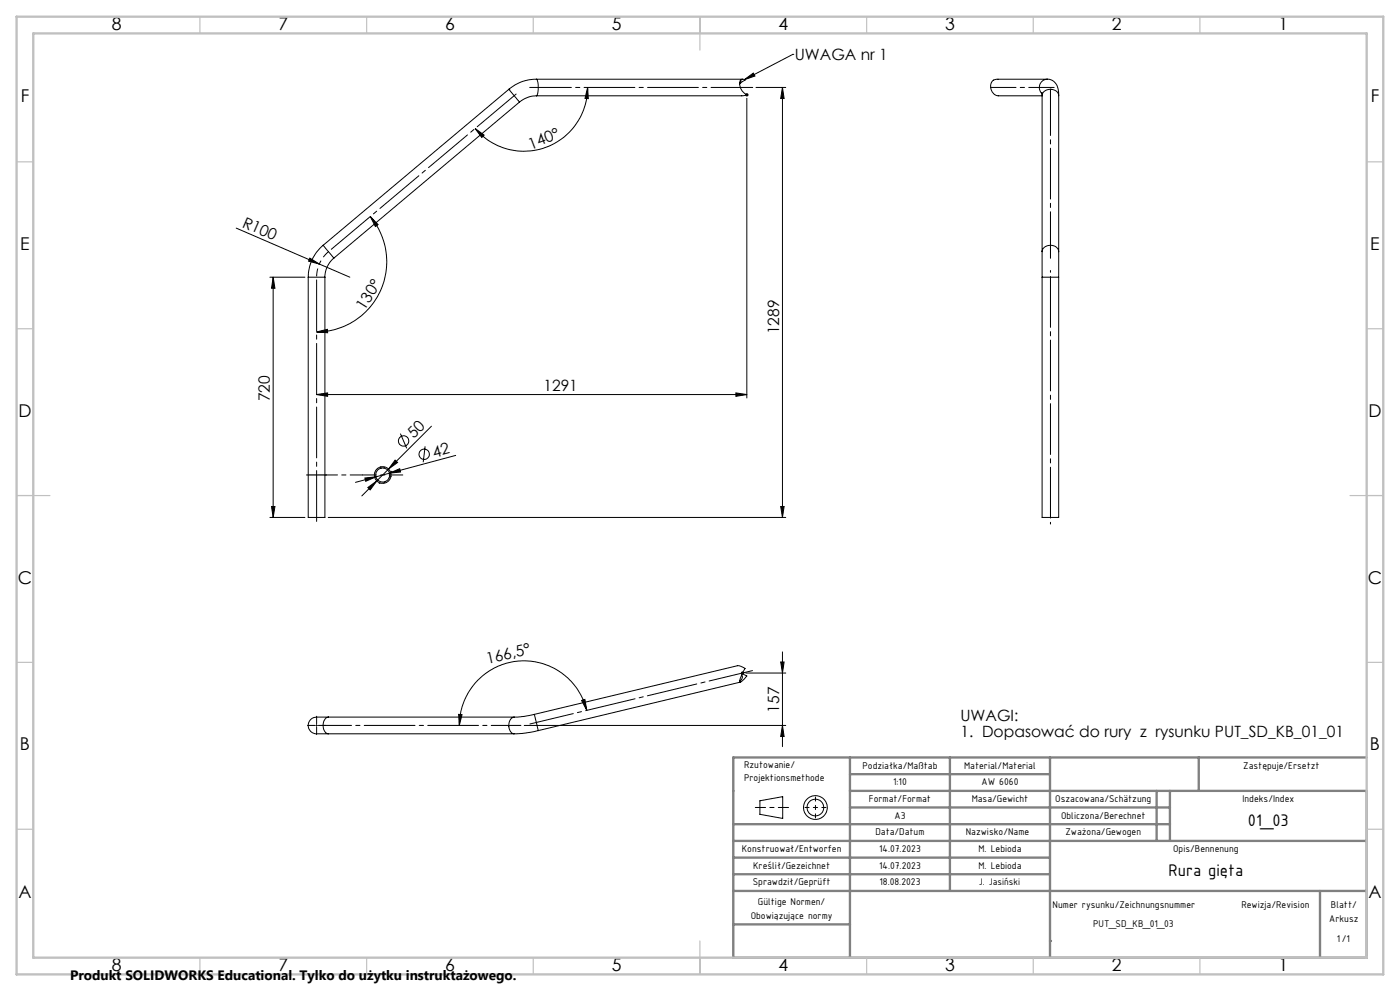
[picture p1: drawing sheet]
<svg xmlns="http://www.w3.org/2000/svg" width="420mm" height="297mm" viewBox="0 0 420 297" stroke-linecap="round" stroke-linejoin="round" font-family="sans-serif">
<g fill="none" stroke="#000" stroke-width=".3">
<path d="M237.8 16.3h.1M237.8 16.3l-14.5 7.6M142.6 38.5l2.6 2-.7 .7zM152.6 26.8l3.3 3.8M152.6 26.8h.1M152.6 26.8l-55.7 46.7M155.9 30.6l-55.7 46.8M160.9 23.7a12.5 12.5 0 0 0-8.3 3.1M160.9 28.7h-.1a8.5 8.5 0 0 0-4.9 1.9M160.9 23.7a5.7 5.7 0 0 1 0 5M160.9 23.7h61.9M176.3 26.2l.2 3.4-1-.1z"/>
<path d="M176.3 26.2a19.1 19.1 0 0 1-12.6 18 19.1 19.1 0 0 1-21.1-5.7M221.9 25.2l1.6-1.2a1.16 1.16 0 0 0-1.4 .2 1.16 1.16 0 0 0-.1 1.5 3.8 3.8 0 0 0 2 2.7l-1.2 .3h-61.9M222.1 24.2l.2 .1-.4 .6M223.3 23.9l2.7-2 .5 .9zM223.6 28.4h1M223.7 28.1l.7 .7M224 29.5v89.8M224 27.9v1M224.4 28.1l-.7 .7M226.8 26.2h8.9M234.7 26.2v128.9M234.7 26.2l.5 3.3h-1z"/>
<path d="M312.5 27.7l.1 1M312.6 28.7a2.57 2.57 0 0 1 2.5-1.9 2.57 2.57 0 0 1 2.5 1.9M312.6 28.7v46.7M314.2 23.7a3.7 3.7 0 0 1 3.4 4.3v.7M314.2 23.7h-14.8a2.34 2.34 0 0 0-2.2 1.6 2.34 2.34 0 0 0 .7 2.6l.4 .4 1.1 .4h13.2M314.2 23.7a2.5 2.5 0 0 0-2.3 1.7 2.5 2.5 0 0 0 .7 2.7M317.6 28.7v46.7M70.9 68.4l34.1 14.7M93 77.4l2.8 1.7-3.2-.8zM96.9 73.5a12.4 12.4 0 0 0-4.4 9.6M96.9 73.5l3.3 3.9M100.2 77.4a7.5 7.5 0 0 0-2.7 5.7"/>
<path d="M111.1 64.9l2.3 2.4-.8 .6zM111.1 64.9a21 21 0 0 1 3 22.4 21 21 0 0 1-19.1 12.2M312.6 75.4v7.7M312.6 75.4a2.58 2.58 0 0 1 2.5-1.9 2.58 2.58 0 0 1 2.5 1.9M317.6 75.4v7.7M81 83.1h10.5M82 83.1v72M82 83.1l.5 3.3h-1zM92.5 83.1v72h5v-72M92.5 83.1h5M95 99.5l3.2-.8 .1 1zM312.6 83.1v72h5v-72"/>
<path d="M312.6 83.1h5M95 118.2l3.3-.4v1zM95 118.2h129M220.8 117.8l3.2 .4-3.2 .6zM118.5 137.9l.8 .7-2.7 2zM120.1 130l1.9 4.4M127.5 133.8l-.5 4.7M129.4 127.7l-12.8 12.9M136.7 136.5l-23.9 6.4M81 155.1h10.5M81.5 151.8h1l-.5 3.3zM98.5 155.1h137.2"/>
<path d="M109.5 143.3l3.3-.4-3.1 1.3zM110.3 146.1l2.7-2-1.9 2.7zM112.8 142.9l-6.2 1.7M113 143.9h.1M113 144.1l-4.5 4.5M113.7 144.8h.1M115.4 140.1l-.3 .2M115.6 144.3l-.5 .5M116.6 140.6l-3.6 3.5M116.8 143.1l-.1 .1M116.8 141.8l3.1-1.3 .3 1zM117.1 142.8h.1"/>
<path d="M117.3 141.3h.1M234.2 151.8h1l-.5 3.3zM234.2 198.4h1l-.5 3.3zM234.7 195.4v28.4M94.7 217.4h.5M95 217.2v.5M98.5 214.9h-1.3a5 5 0 0 0-4.2 1 2.63 2.63 0 0 0 0 3.1 2.63 2.63 0 0 0 2.9 .9h2.6M98.5 214.9a2.76 2.76 0 0 0-1.2 4.1l.4 .6 .8 .3M98.5 214.9h55.7M98.5 219.9h55.7M137.6 214.1l1 .1-.8 3.2zM154.2 214.9a2.83 2.83 0 0 0-.1 5h.1"/>
<path d="M157.3 217.4h78.4M160.3 214.1l-3.3 .6-2.8 .2M160.3 214.1l1.2 4.9M161.5 219l-3.7 .7-3.6 .2M174.5 209.9l1-.3 .5 3.3zM176 212.9a19.4 19.4 0 0 0-21.1-14.7 19.4 19.4 0 0 0-17.1 19.2M222.1 204.4l-60.6 14.6M222.3 201.7h1M222.4 201.4l.7 .7M222.5 202.3a1.2 1.2 0 0 1-.6 1.7M222.7 201.9l1.3 .7-.5 .7a2.01 2.01 0 0 1-1.5 1.1l.1-1.1 1.4-3-1.2-.6-1-.2-61 14.6M222.8 201.2v1"/>
<path d="M223.1 201.4l-.7 .7M223.8 201.7h11.9M234.7 217.4l.5 3.3h-1zM228 240l6.8-1.2v6.5l-6.8-1.3z"/>
<circle cx="121.1" cy="132.2" r="1.56"/>
<circle cx="127.3" cy="136.1" r="1.56"/>
<circle cx="114.8" cy="142.4" r="2.09"/>
<circle cx="114.8" cy="142.4" r="2.49"/>
<circle cx="244.6" cy="242" r="3.6"/>
<circle cx="244.6" cy="242" r="2.49"/>
</g>
<path d="M98.6 75.3a10 10 0 0 0-3.6 7.5" fill="none" stroke="#000" stroke-width=".3" stroke-dasharray="15.2 1.3 1.3 1.3" stroke-dashoffset="12.9" stroke-linecap="butt"/>
<path d="M108.8 142.3h12" fill="none" stroke="#000" stroke-width=".3" stroke-dasharray="15.2 1.3 1.3 1.3" stroke-dashoffset="11.1"/>
<path d="M97.5 142.3h11.3" fill="none" stroke="#000" stroke-width=".3" stroke-dasharray="15.2 1.3 1.3 1.3" stroke-dashoffset="11.5"/>
<path d="M316.2 26.2h-19" fill="none" stroke="#000" stroke-width=".3" stroke-dasharray="15.2 1.3 1.3 1.3" stroke-dashoffset="7.6"/>
<path d="M315.1 77.4v-50.7" fill="none" stroke="#000" stroke-width=".3" stroke-dasharray="15.2 1.3 1.3 1.3" stroke-dashoffset="1.3"/>
<path d="M315.1 157.1v-76" fill="none" stroke="#000" stroke-width=".3" stroke-dasharray="15.2 1.3 1.3 1.3" stroke-dashoffset="-1.8"/>
<path d="M158.9 26.2h66.9" fill="none" stroke="#000" stroke-width=".3" stroke-dasharray="15.2 1.3 1.3 1.3" stroke-dashoffset="2.7"/>
<path d="M98.4 75.5l57.4-48.1" fill="none" stroke="#000" stroke-width=".3" stroke-dasharray="15.2 1.3 1.3 1.3" stroke-dashoffset="-1.3"/>
<path d="M95 157.1v-74" fill="none" stroke="#000" stroke-width=".3" stroke-dasharray="15.2 1.3 1.3 1.3" stroke-dashoffset="-.8"/>
<path d="M159 217l66.8-16" fill="none" stroke="#000" stroke-width=".3" stroke-dasharray="15.2 1.3 1.3 1.3" stroke-dashoffset="1.9"/>
<path d="M96.6 217.4h59.7" fill="none" stroke="#000" stroke-width=".3" stroke-dasharray="15.2 1.3 1.3 1.3" stroke-dashoffset="6.3"/>
<path d="M94.5 217.4h-2.3M95 216.9v-2.2M95 217.9v2.3M95.5 217.4h2.2" fill="none" stroke="#000" stroke-width=".3" stroke-dasharray="15.2 1.3 1.3 1.3"/>
<path d="M92 142.3h6" fill="none" stroke="#000" stroke-width=".35" stroke-dasharray="6.3 1.3 1.3 1.3 1.3 1.3"/>
<path d="M244.6 238.9v6.2M241.5 242h6.3" fill="none" stroke="#000" stroke-width=".3" stroke-dasharray="15.2 1.3 1.3 1.3" stroke-dashoffset="14"/>
<path d="M226.6 242h10" fill="none" stroke="#000" stroke-width=".3" stroke-dasharray="15.2 1.3 1.3 1.3" stroke-dashoffset="12.2"/>
<g fill="none" stroke="#808080" stroke-width=".7">
<path d="M255 227v60M255 232h60M285 227v40M315 227v60M347 237v15M351 237v15M359.6 227v10M410 227h-190v60h190v-50h-155M220 247h131M220 252h190M220 257h95M255 242h96"/>
<path d="M220 262h95M220 267h190M220 277h35M396 267v20M315 282h.1"/>
</g>
<g fill="none" stroke="#c0c0c0" stroke-width=".35">
<path d="M60 5v5M110 5v5M160 5v5M210 5v10M260 5v5M310 5v5M360 5v5M5 48.5h5M410 48.5h5M5 98.5h5M410 98.5h5M5 148.5h10"/>
<path d="M405 148.5h10M5 198.5h5M410 198.5h5M5 248.5h5M410 248.5h5M60 287v5M110 287v5M160 287v5M210 282v10M260 287v5M310 287v5M360 287v5"/>
</g>
<path d="M5 5h410v287h-410zM10 10h400v277h-400z" fill="none" stroke="#c0c0c0" stroke-width=".7"/>
<g fill="#000">
<path d="M223.3 23.9l2.7-2 .5 .9zM93 77.4l2.8 1.7-3.2-.8z"/>
<path d="M142.6 38.5l2.6 2-.7 .7zM176.3 26.2l.2 3.4-1-.1z"/>
<path d="M82 83.1l.5 3.3h-1zM81.5 151.8h1l-.5 3.3z"/>
<path d="M95 99.5l3.2-.8 .1 1zM111.1 64.9l2.3 2.4-.8 .6z"/>
<path d="M220.8 117.8l3.2 .4-3.2 .6zM95 118.2l3.3-.4v1z"/>
<path d="M109.5 143.3l3.3-.4-3.1 1.3zM116.8 141.8l3.1-1.3 .3 1z"/>
<path d="M110.3 146.1l2.7-2-1.9 2.7zM118.5 137.9l.8 .7-2.7 2z"/>
<path d="M234.2 151.8h1l-.5 3.3zM234.7 26.2l.5 3.3h-1z"/>
<path d="M174.5 209.9l1-.3 .5 3.3zM137.6 214.1l1 .1-.8 3.2z"/>
<path d="M234.2 198.4h1l-.5 3.3zM234.7 217.4l.5 3.3h-1z"/>
</g>
<g font-size="5.4">
<text x="374.4" y="247.7">01_03</text>
<text x="350.6" y="262.6">Rura gięta</text>
</g>
<g font-size="5.3">
<text x="33.5" y="8.9">8</text>
<text x="83.5" y="8.9">7</text>
<text x="133.5" y="8.9">6</text>
<text x="183.5" y="8.9">5</text>
<text x="233.5" y="8.9">4</text>
<text x="283.5" y="8.9">3</text>
<text x="333.5" y="8.9">2</text>
<text x="383.5" y="8.9">1</text>
<text x="6.2" y="30.7">F</text>
<text x="411.2" y="30.7">F</text>
<text x="6.1" y="74.9">E</text>
<text x="411.1" y="74.9">E</text>
<text x="5.5" y="124.9">D</text>
<text x="410.5" y="124.9">D</text>
<text x="5.3" y="174.9">C</text>
<text x="410.3" y="174.9">C</text>
<text x="6" y="224.9">B</text>
<text x="411" y="224.9">B</text>
<text x="5.5" y="269.2">A</text>
<text x="410.5" y="269.2">A</text>
<text x="33.5" y="290.9">8</text>
<text x="83.5" y="290.9">7</text>
<text x="133.5" y="290.9">6</text>
<text x="183.5" y="290.9">5</text>
<text x="233.5" y="290.9">4</text>
<text x="283.5" y="290.9">3</text>
<text x="333.5" y="290.9">2</text>
<text x="383.5" y="290.9">1</text>
</g>
<g font-size="4.7">
<text x="238.4" y="18">UWAGA nr 1</text>
<text x="159.2" y="44.8" transform="rotate(-21 159.2 44.8)">140°</text>
<text x="72.5" y="68" transform="rotate(23 72.5 68)">R100</text>
<text x="109.4" y="93.2" transform="rotate(-58 109.4 93.2)">130°</text>
<text x="233.7" y="100.2" transform="rotate(-90 233.7 100.2)">1289</text>
<text x="163" y="117.2">1291</text>
<text x="81" y="120.3" transform="rotate(-90 81 120.3)">720</text>
<text x="124.1" y="131.5" transform="rotate(-45 124.1 131.5)">50</text>
<text x="130.2" y="137.1" transform="rotate(-15 130.2 137.1)">42</text>
<text x="146.2" y="198.9" transform="rotate(-12 146.2 198.9)">166,5°</text>
<text x="233.7" y="213.6" transform="rotate(-90 233.7 213.6)">157</text>
<text x="288.1" y="216.2">UWAGI:</text>
<text x="288.1" y="220.7">1. Dopasować do rury z rysunku PUT_SD_KB_01_01</text>
</g>
<text font-size="4.1" x="21" y="293.7">Produkt SOLIDWORKS Educational. Tylko do użytku instruktażowego.</text>
<g font-size="3.2">
<text x="223.2" y="230">Rzutowanie/</text>
<text x="258.7" y="230.3">Podziałka/Maßtab</text>
<text x="289.3" y="230.3">Material/Material</text>
<text x="373" y="230.3">Zastępuje/Ersetzt</text>
<text x="223.2" y="234.2">Projektionsmethode</text>
<text x="267.9" y="235.4">1:10</text>
<text x="294.5" y="235.4">AW 6060</text>
<text x="260.7" y="240.4">Format/Format</text>
<text x="268.4" y="245.4">A3</text>
<text x="291.5" y="240.4">Masa/Gewicht</text>
<text x="316.6" y="240.4">Oszacowana/Schätzung</text>
<text x="318.3" y="245.4">Obliczona/Berechnet</text>
<text x="372.7" y="240.4">Indeks/Index</text>
<text x="262.6" y="250.4">Data/Datum</text>
<text x="289.8" y="250.4">Nazwisko/Name</text>
<text x="319.6" y="250.4">Zważona/Gewogen</text>
<text x="222.6" y="255.4">Konstruował/Entworfen</text>
<text x="263.8" y="255.4">14.07.2023</text>
<text x="293.6" y="255.4">M. Lebioda</text>
<text x="351.9" y="255.4">Opis/Bennenung</text>
<text x="225.9" y="260.4">Kreślił/Gezeichnet</text>
<text x="263.8" y="260.4">14.07.2023</text>
<text x="293.6" y="260.4">M. Lebioda</text>
<text x="225.8" y="265.4">Sprawdził/Geprüft</text>
<text x="263.9" y="265.4">18.08.2023</text>
<text x="225.2" y="275.4">Obowiązujące normy</text>
<text x="227.4" y="271.3">Gültige Normen/</text>
<text x="315.8" y="272.1">Numer rysunku/Zeichnungsnummer</text>
<text x="372.4" y="272.1">Rewizja/Revision</text>
<text x="399.3" y="272">Blatt/</text>
<text x="327.9" y="277.9">PUT_SD_KB_01_03</text>
<text x="398.8" y="276.2">Arkusz</text>
<text x="401.1" y="282.2">1/1</text>
</g>
<text font-size="3.1" x="293.6" y="265.3">J. Jasiński</text>
</svg>
